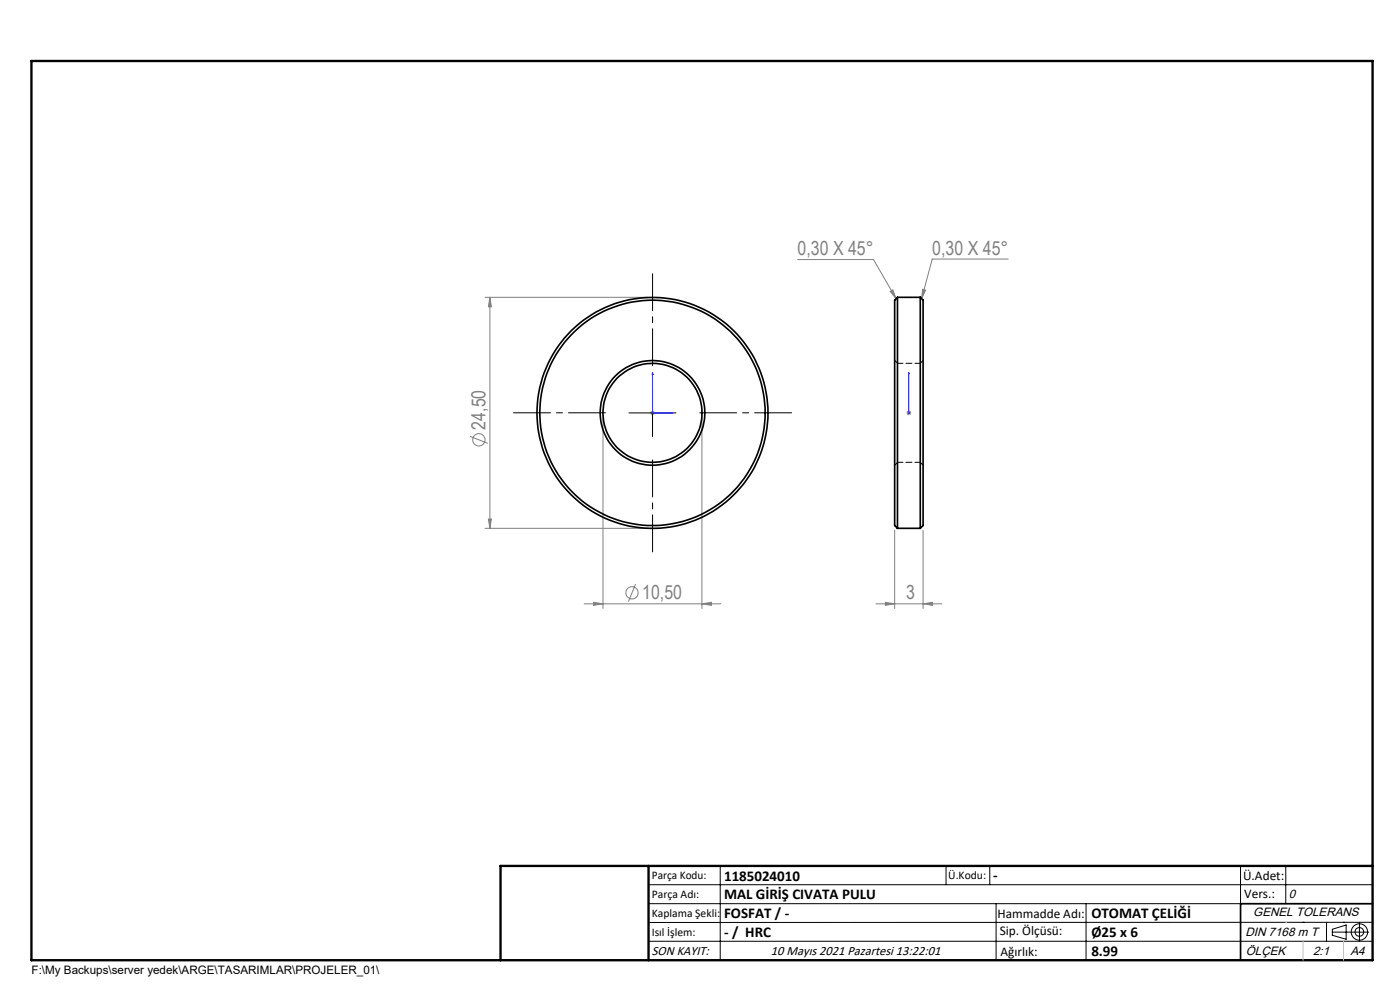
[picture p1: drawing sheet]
<svg xmlns="http://www.w3.org/2000/svg" width="297mm" height="210mm" viewBox="0 0 297 210" stroke-linecap="round" stroke-linejoin="round" font-family="sans-serif">
<g fill="none" stroke="#808080" stroke-width=".21">
<path d="M169.2 55.1h16.1l4.8 8.3M213.9 55h-16.1l-2.3 8.4M102.9 63.1h34.5M103.9 63.1v49M103.9 63.1l.3 2h-.6zM188.8 61.8l.6-.3 .7 1.9zM195.7 61.4l.7 .2-.9 1.8zM99.7 92.6l3.8 1.4M127.9 88.6v40.5M137.9 87.6h1M138.1 87.2l.7 .7M138.4 87.1v1"/>
<path d="M138.8 87.2l-.7 .7M148.9 88.6v40.5M192.3 87.6h1M192.4 87.2l.8 .7M192.8 87.1v1M193.2 87.2l-.8 .7M102.9 112.1h34.5M103.6 110.1h.6l-.3 2zM189.8 112.5v16.6M195.8 112.5v16.6M123.9 128.1h29M125.9 127.8l2 .3-2 .3z"/>
<path d="M134.8 123.9l-1.5 3.7M148.9 128.1l2-.3v.6zM185.8 128.1h14M187.8 127.8l2 .3-2 .3zM195.8 128.1l2-.3v.6z"/>
<circle cx="101.6" cy="93.3" r="1.31"/>
<circle cx="134.1" cy="125.7" r="1.31"/>
</g>
<g fill="none" stroke="#000" stroke-width=".21">
<path d="M133.4 87.6h10M138.4 82.6v10M137.6 187.7h153.6M137.6 191.7h153.6M137.6 199.7h153.6M152.8 183.7v20M200.7 183.7v4M210 183.7v4M211.3 191.7v12M230.4 191.7v12M263.2 183.7v20M272.8 183.7v8"/>
<path d="M276.4 195.6h.1M281.4 195.6v4.1M282.6 197.7h7.8M282.6 197.1l3-.9v3l-3-.8zM285 195.6h.1M288.4 195.8v3.8M291.2 195.6l-153.6 .1"/>
<circle cx="288.4" cy="197.7" r="1.74"/>
<circle cx="288.4" cy="197.7" r=".93"/>
</g>
<path d="M138.4 79v8.6h4.3M138.4 79l.1 .4h-.2zM192.8 79v.4v-.4M192.8 79v8.6M142.3 87.5l.4 .1-.4 .1zM192.8 87.5v.2zM192.8 87.6h.1" fill="none" stroke="#00f" stroke-width=".21"/>
<path d="M138.4 77.6v-19.5M128.4 87.6h-19.5M138.4 97.6v19.5M148.4 87.6h19.5" fill="none" stroke="#000" stroke-width=".21" stroke-dasharray="15.2 1.3 1.3 1.3" stroke-dashoffset="7.4"/>
<path d="M106.2 203.7h185" fill="none" stroke="#000" stroke-width=".25"/>
<path d="M291.2 191.7h-28v12" fill="none" stroke="#000" stroke-width=".35"/>
<path d="M6.7 12.9h284.5v190.8h-284.5zM137.6 183.7v20M291.2 183.7h-185v20" fill="none" stroke="#000" stroke-width=".5"/>
<path d="M272.8 195.6h.1M276.4 199.7v4M285 199.7v4" fill="none" stroke="#c0c0c0" stroke-width=".21"/>
<g fill="#00f">
<path d="M142.3 87.5l.4 .1-.4 .1zM138.4 79l.1 .4h-.2z"/>
<path d="M192.8 87.5v.2zM192.8 79v.4z"/>
</g>
<g fill="#808080">
<path d="M125.9 127.8l2 .3-2 .3zM148.9 128.1l2-.3v.6zM187.8 127.8l2 .3-2 .3zM195.8 128.1l2-.3v.6zM188.8 61.8l.6-.3 .7 1.9zM195.7 61.4l.7 .2-.9 1.8z"/>
<path d="M103.9 63.1l.3 2h-.6zM103.6 110.1h.6l-.3 2z"/>
</g>
<g fill="none" stroke="#000" stroke-width=".35">
<path d="M190.4 63.1v49M190.4 63.1l-.6 .6v47.8l.6 .6M190.4 63.1h4.8M195.2 63.1v49M195.2 63.1l.6 .6v47.8l-.6 .6M190.4 112.1h4.8"/>
<circle cx="138.4" cy="87.6" r="11.1"/>
<circle cx="138.4" cy="87.6" r="10.5"/>
<circle cx="138.4" cy="87.6" r="23.9"/>
<circle cx="138.4" cy="87.6" r="24.5"/>
</g>
<path d="M190.4 77.1l-.6-.6M195.8 76.5l-.6 .6M189.8 98.7l.6-.6M195.2 98.1l.6 .6" fill="none" stroke="#000" stroke-width=".21" stroke-dasharray="1.3 .6" stroke-dashoffset=".4"/>
<path d="M195.2 77.1h-4.8M190.4 98.1h4.8" fill="none" stroke="#000" stroke-width=".21" stroke-dasharray="1.3 .6" stroke-dashoffset=".1"/>
<g font-size="4.1" fill="#808080">
<text x="169.2" y="54.1">0,30 X 45°</text>
<text x="197.8" y="54">0,30 X 45°</text>
<text x="103" y="91.1" transform="rotate(-90 103 91.1)">24,50</text>
<text x="136.3" y="127.1">10,50</text>
<text x="192.3" y="127.1">3</text>
</g>
<g font-size="3.2">
<text x="153.6" y="186.8">1185024010</text>
<text x="153.6" y="190.8">MAL GİRİŞ CIVATA PULU</text>
<text x="210.7" y="186.6">-</text>
<text x="153.6" y="194.8">FOSFAT / -</text>
<text x="231.5" y="194.8">OTOMAT ÇELİĞİ</text>
<text x="153.6" y="198.8">- / HRC</text>
<text x="231.5" y="198.7">Ø25 x 6</text>
<text x="231.5" y="202.8">8.99</text>
</g>
<g font-size="2.8">
<text x="263.7" y="186.7">Ü.Adet:</text>
<text x="263.9" y="190.5">Vers.:</text>
<text x="211.6" y="194.8">Hammadde Adı:</text>
<text x="138.3" y="202.6">SON KAYIT:</text>
<text x="163.6" y="202.6">10 Mayıs 2021 Pazartesi 13:22:01</text>
<text x="212.1" y="198.4">Sip. Ölçüsü:</text>
<text x="212.2" y="202.7">Ağırlık:</text>
</g>
<g font-size="2.6">
<text x="273.4" y="190.4">0</text>
<text x="265.9" y="194.4">GENEL TOLERANS</text>
<text x="264.2" y="198.5">DIN 7168 m T</text>
<text x="264.3" y="202.6">ÖLÇEK</text>
<text x="278.5" y="202.6">2:1</text>
<text x="286.5" y="202.6">A4</text>
</g>
<g font-size="2.5">
<text x="138.3" y="186.4">Parça Kodu:</text>
<text x="138.3" y="190.5">Parça Adı:</text>
<text x="201.2" y="186.5">Ü.Kodu:</text>
<text x="138.3" y="194.5">Kaplama Şekli:</text>
<text x="138.3" y="198.6">Isıl İşlem:</text>
<text x="6.7" y="206.7">F:\My Backups\server yedek\ARGE\TASARIMLAR\PROJELER_01\</text>
</g>
</svg>
